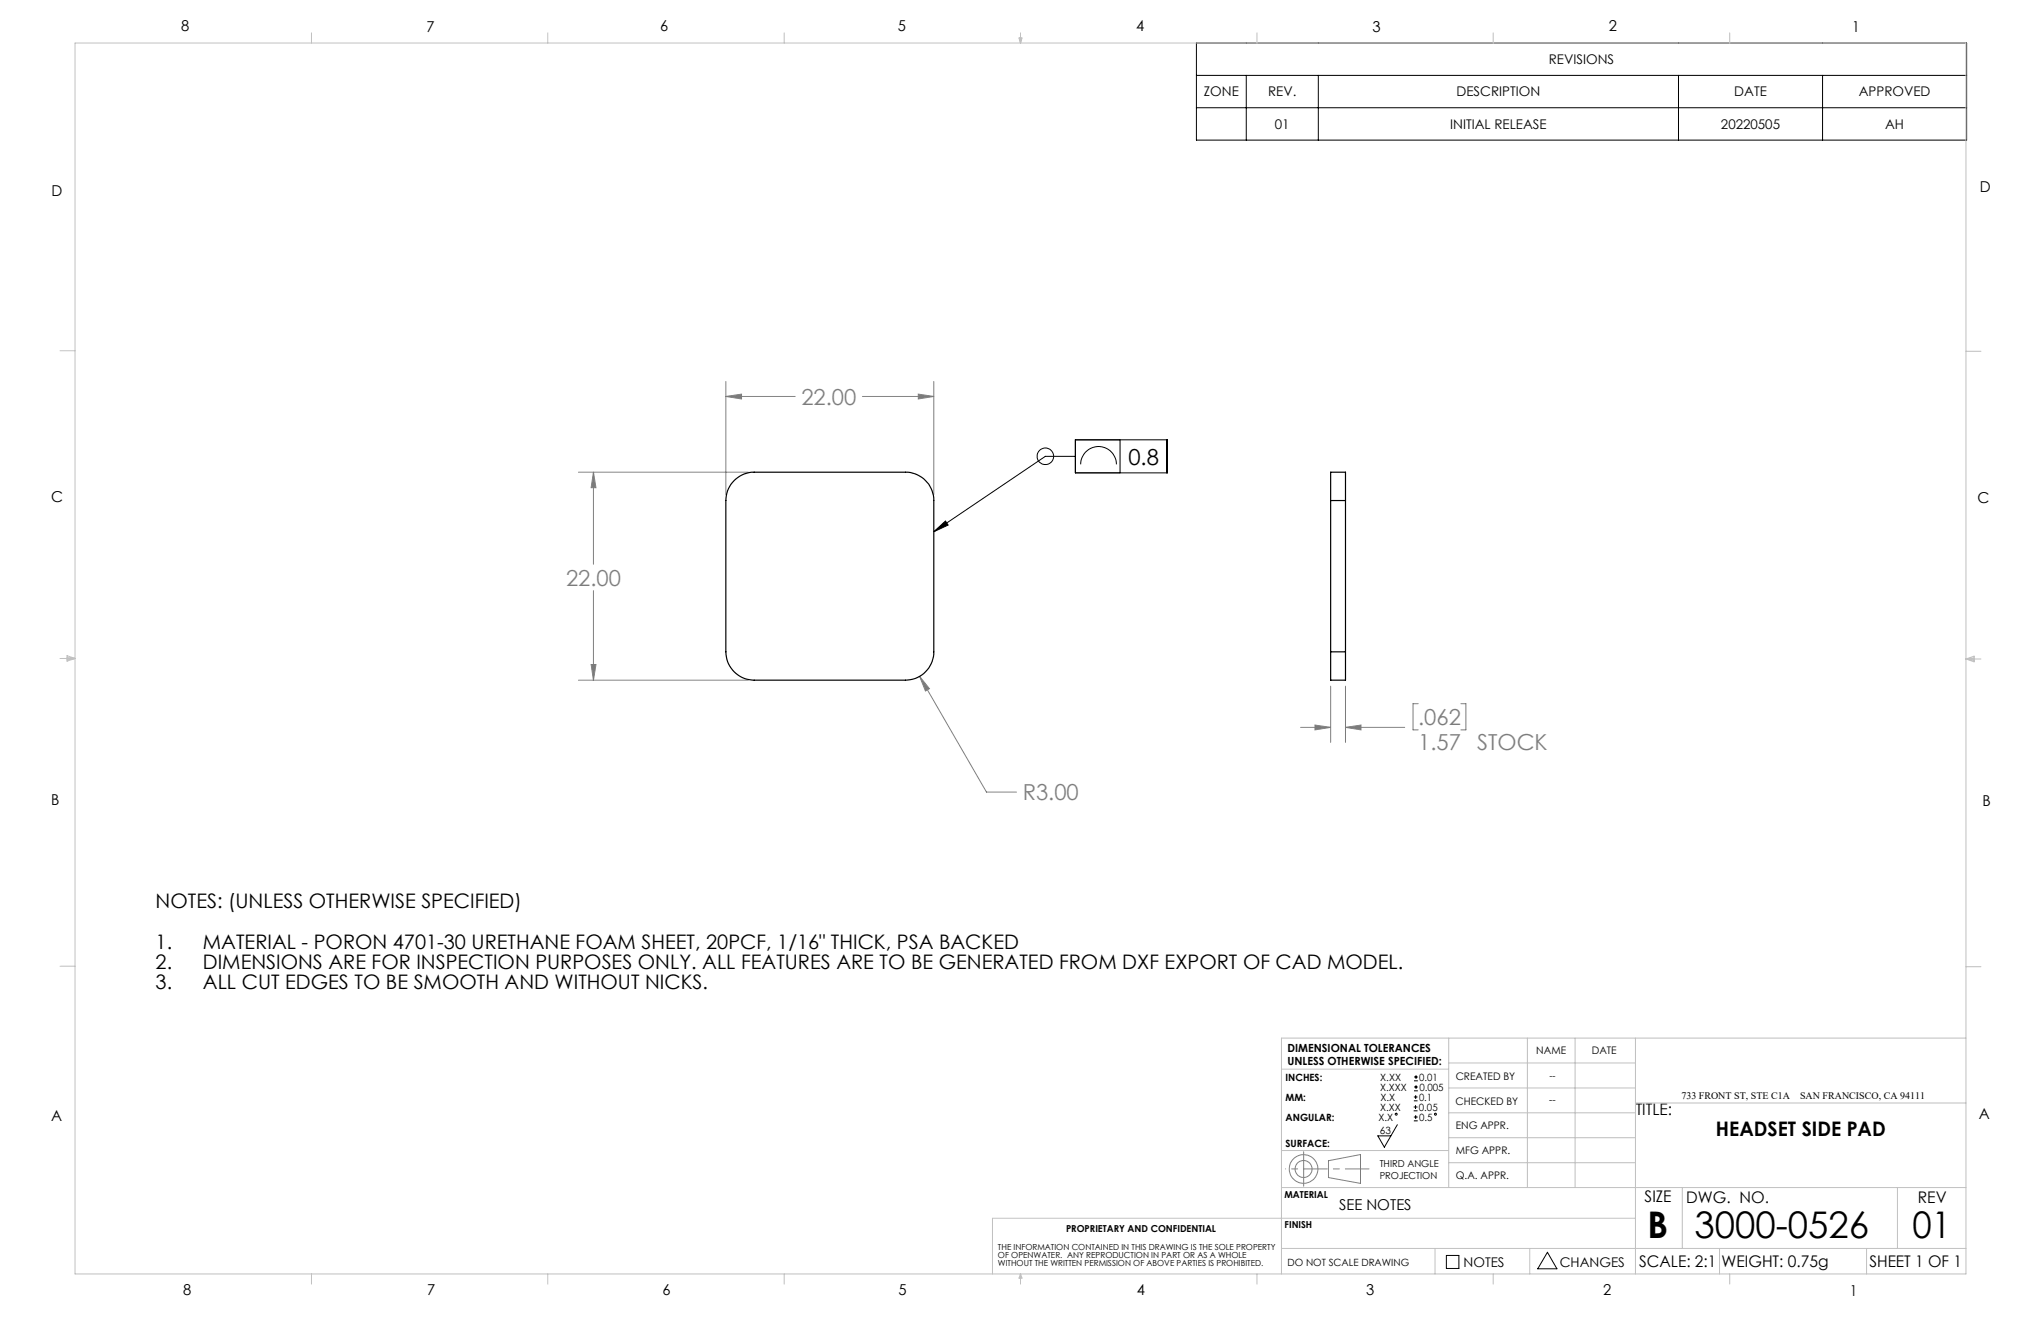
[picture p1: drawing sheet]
<svg xmlns="http://www.w3.org/2000/svg" width="432mm" height="279mm" viewBox="0 0 432 279" stroke-linecap="round" stroke-linejoin="round" font-family="sans-serif">
<g fill="none" stroke="#000" stroke-width=".21">
<path d="M253.1 9.1h163v20.5h-163zM253.1 15.9h163M263.7 15.9v13.7M278.9 15.9v13.7M355.1 15.9v13.7M385.6 15.9v13.7M253.1 22.8h163M227.5 93h19.4v7h-19.4zM227.5 96.5h-6.3l-23.6 16M228.6 98.2a3.8 3.8 0 0 1 3.8-3.8 3.8 3.8 0 0 1 3.8 3.8M237 93v7M197.6 112.5l2.4-2.3 .6 .9z"/>
<path d="M295.6 237.9l-2.7 4.7-1.4-2.4h2.8M299.1 234.9h.8M299.1 234.1h.8M299.1 232.8h.8M299.1 232h.8M299.1 237.1h.8M299.1 236.3h.8M299.2 228.6h.8M299.2 227.8h.8M299.2 230.7h.8M299.2 229.9h.8M299.5 233.8v.8"/>
<path d="M299.5 231.6v.8M299.5 235.9v.8M299.6 227.4v.8M299.6 229.5v.8M306 265.5h2.6v2.8h-2.6zM327.4 264.9l2 3.5h-4.1z"/>
<circle cx="221.2" cy="96.5" r="1.74"/>
<circle cx="295.4" cy="235.7" r=".2"/>
<circle cx="303.7" cy="235.7" r=".2"/>
</g>
<g fill="none" stroke="#808080" stroke-width=".21">
<path d="M122.4 99.9h35.9M125.6 99.9l.5 3.3h-1zM125.6 99.9v19.4M153.6 83.9l3.3-.5v1zM153.6 80.7v23.9M153.6 83.9h14.6M182.5 83.9h15.1M194.3 83.4l3.3 .5-3.3 .5zM197.6 80.7v23.9M125.6 124.9v19M122.4 143.9h35.9M125.1 140.5h1l-.5 3.4z"/>
<path d="M194.6 143.1l2 2.6-.8 .5zM194.6 143.1l14.1 24.4h6.4M275.2 153.8h6.3M278.2 153.4l3.3 .4-3.3 .6zM281.5 145.1v11.9M284.7 153.8l3.2-.4v1zM284.7 145.1v11.9M284.7 153.8h12.5M300 148.8h-1.1v5.6h1.1M309.1 148.8h1v5.6h-1M281.1 245.5l6.7-1.3v6.1l-6.7-1.2z"/>
<circle cx="275.8" cy="247.3" r="1.8"/>
<circle cx="275.8" cy="247.3" r="3"/>
</g>
<path d="M275.8 247.2h13.8" fill="none" stroke="#808080" stroke-width=".21" stroke-dasharray="15.2 1.3 1.3 1.3" stroke-dashoffset="10.2"/>
<path d="M275.8 247.2v-3.6M275.8 247.2v3.7" fill="none" stroke="#808080" stroke-width=".21" stroke-dasharray="15.2 1.3 1.3 1.3"/>
<path d="M275.8 247.2h-3.8" fill="none" stroke="#808080" stroke-width=".21" stroke-dasharray="15.2 1.3 1.3 1.3" stroke-dashoffset="15.2"/>
<g fill="none" stroke="#c0c0c0" stroke-width=".21">
<path d="M15.9 9.1h400v260.4h-400zM65.9 6.9v2.2M115.9 6.9v2.2M165.9 6.9v2.2M215.6 8h.6l-.3 1.1zM215.7 8l.2 1.1M215.9 6.9v2.2M216 8l-.1 1.1M265.9 6.9v2.2M315.9 6.9v2.2M365.9 6.9v2.2M12.7 74.2h3.2"/>
<path d="M415.9 74.3h3.2M12.7 139.3h3.2M14.2 139.1l1.7 .2M14.2 138.7l1.7 .6-1.7 .5zM15.9 139.3l-1.7 .3M415.9 139.4h3.2M415.9 139.4l1.8-.6v1.2zM415.9 139.4l1.8 .3M417.7 139.2l-1.8 .2M12.7 204.4h3.2M306.5 219.6v31.6M323.1 219.6v31.6"/>
<path d="M333.2 219.6v31.6M346 219.6v49.9M415.9 204.5h3.2M415.9 219.6h-144.8v49.9M271.1 226.1h35.4M306.5 235.4h39.5M306.5 230.1h39.5M306.5 224.8h39.5M346 233.3h69.9M271.1 251.2h144.8M271.1 243.3h35.4M306.5 245.9h39.5"/>
<path d="M306.5 240.6h39.5M346 257.7h-136v11.8M355.9 251.2v12.9M401.4 251.2v12.9M65.9 269.5v2.1M115.9 269.5v2.1M165.9 269.5v2.1M215.9 269.5v2.1M215.9 269.5l.3 .8h-.6zM265.9 269.5v2.1M271.1 264.1h144.8M303.6 264.1v5.4"/>
<path d="M315.9 269.5v2.1M323.6 264.1v5.4M363.8 264.1v5.4M365.9 269.5v2.1M394.9 264.1v5.4"/>
</g>
<path d="M197.6 112.5l2.4-2.3 .6 .9z" fill="#000"/>
<path d="M194.3 83.4l3.3 .5-3.3 .5zM153.6 83.9l3.3-.5v1zM125.6 99.9l.5 3.3h-1zM125.1 140.5h1l-.5 3.4zM194.6 143.1l1.2 3.1 .8-.5zM278.2 153.4l3.3 .4-3.3 .6zM284.7 153.8l3.2-.4v1z" fill="#808080"/>
<path d="M155.3 101.6a5.9 5.9 0 0 1 4.3-1.7h32a6 6 0 0 1 6 6v32a6 6 0 0 1-6 6h-32a6 6 0 0 1-6-6v-32a5.9 5.9 0 0 1 1.7-4.3zM281.5 105.9v-6h3.2v6M281.5 105.9h3.2M281.5 105.9v32M284.7 105.9v32M281.5 137.9v6h3.2v-6M281.5 137.9h3.2" fill="none" stroke="#000" stroke-width=".25"/>
<g font-size="7.8">
<text x="348.5" y="261.9">B</text>
<text x="358.5" y="261.9">3000-0526</text>
<text x="404.6" y="261.8">01</text>
</g>
<g font-size="4.7" fill="#808080">
<text x="169.5" y="85.6">22.00</text>
<text x="119.8" y="123.9">22.00</text>
<text x="300" y="153.3">.062</text>
<text x="300" y="158.6">1.57</text>
<text x="312.5" y="158.5">STOCK</text>
<text x="216.4" y="169.3">R3.00</text>
</g>
<text font-size="4.7" x="238.7" y="98.3">0.8</text>
<g font-size="4.2">
<text x="32.9" y="192.2">NOTES: (UNLESS OTHERWISE SPECIFIED)</text>
<text x="32.9" y="200.6">1.</text>
<text x="42.9" y="200.6">MATERIAL - PORON 4701-30 URETHANE FOAM SHEET, 20PCF, 1/16&quot; THICK, PSA BACKED</text>
<text x="32.9" y="204.9">2.</text>
<text x="32.9" y="209.1">3.</text>
<text x="42.9" y="204.9">DIMENSIONS ARE FOR INSPECTION PURPOSES ONLY. ALL FEATURES ARE TO BE GENERATED FROM DXF EXPORT OF CAD MODEL.</text>
<text x="42.9" y="209.1">ALL CUT EDGES TO BE SMOOTH AND WITHOUT NICKS.</text>
<text x="363" y="240.3">HEADSET SIDE PAD</text>
</g>
<g font-size="3.4">
<text x="346.1" y="235.9">TITLE:</text>
<text x="347.9" y="254.3">SIZE</text>
<text x="356.7" y="254.4">DWG. NO.</text>
<text x="405.7" y="254.5">REV</text>
<text x="346.8" y="267.9">SCALE: 2:1</text>
<text x="364.2" y="267.9">WEIGHT: 0.75g</text>
<text x="395.5" y="267.9">SHEET 1 OF 1</text>
</g>
<g font-size="3.2">
<text x="38.3" y="6.7">8</text>
<text x="90.2" y="6.7">7</text>
<text x="139.7" y="6.5">6</text>
<text x="190" y="6.5">5</text>
<text x="240.4" y="6.5">4</text>
<text x="290.4" y="6.7">3</text>
<text x="340.4" y="6.5">2</text>
<text x="391.9" y="6.7">1</text>
<text x="10.9" y="41.6">D</text>
<text x="418.9" y="40.7">D</text>
<text x="10.9" y="106.3">C</text>
<text x="418.4" y="106.4">C</text>
<text x="10.8" y="170.2">B</text>
<text x="419.4" y="170.6">B</text>
<text x="10.8" y="237.2">A</text>
<text x="418.6" y="236.8">A</text>
<text x="283.3" y="255.9">SEE NOTES</text>
<text x="38.8" y="273.8">8</text>
<text x="90.4" y="273.8">7</text>
<text x="140.2" y="273.8">6</text>
<text x="190.1" y="273.9">5</text>
<text x="240.5" y="273.8">4</text>
<text x="289" y="273.9">3</text>
<text x="339.1" y="273.8">2</text>
<text x="391.4" y="274.1">1</text>
</g>
<g font-size="2.8">
<text x="327.7" y="13.6">REVISIONS</text>
<text x="254.7" y="20.4">ZONE</text>
<text x="268.3" y="20.4">REV.</text>
<text x="308.1" y="20.4">DESCRIPTION</text>
<text x="366.9" y="20.4">DATE</text>
<text x="393.2" y="20.4">APPROVED</text>
<text x="269.7" y="27.2">01</text>
<text x="306.8" y="27.2">INITIAL RELEASE</text>
<text x="364.1" y="27.2">20220505</text>
<text x="398.8" y="27.2">AH</text>
<text x="309.6" y="268">NOTES</text>
<text x="330" y="268">CHANGES</text>
</g>
<g font-size="2.4">
<text x="272.4" y="222.5">DIMENSIONAL TOLERANCES</text>
<text x="272.4" y="225.3">UNLESS OTHERWISE SPECIFIED:</text>
</g>
<g font-size="2.2">
<text x="325" y="222.9">NAME</text>
<text x="336.8" y="222.9">DATE</text>
<text x="308" y="233.6">CHECKED BY</text>
<text x="308" y="228.4">CREATED BY</text>
<text x="308" y="238.8">ENG APPR.</text>
<text x="308" y="244">MFG APPR.</text>
<text x="308" y="249.3">Q.A. APPR.</text>
</g>
<g font-size="2.1">
<text x="272" y="228.6">INCHES:</text>
<text x="272" y="232.8">MM:</text>
<text x="292" y="230.7">X.XXX</text>
<text x="292" y="228.6">X.XX</text>
<text x="292.1" y="232.8">X.X</text>
<text x="300.2" y="232.8">0.1</text>
<text x="300.3" y="228.6">0.01</text>
<text x="300.3" y="230.7">0.005</text>
<text x="327.8" y="233.4">--</text>
<text x="355.7" y="232.4">733 FRONT ST, STE C1A</text>
<text x="380.8" y="232.4">SAN FRANCISCO, CA 94111</text>
<text x="272" y="237">ANGULAR:</text>
<text x="291.6" y="237">X.X</text>
<text x="291.9" y="239.8">63</text>
<text x="292" y="234.9">X.XX</text>
<text x="300.2" y="234.9">0.05</text>
<text x="300.2" y="237">0.5</text>
<text x="272" y="242.6">SURFACE:</text>
<text x="272.4" y="267.8">DO NOT SCALE DRAWING</text>
</g>
<g font-size="2">
<text x="327.8" y="228.3">--</text>
<text x="291.9" y="246.8">THIRD ANGLE</text>
<text x="291.9" y="249.3">PROJECTION</text>
<text x="271.7" y="253.4">MATERIAL</text>
<text x="225.5" y="260.6">PROPRIETARY AND CONFIDENTIAL</text>
<text x="271.8" y="259.7">FINISH</text>
</g>
<g font-size="1.8">
<text x="211.1" y="264.3">THE INFORMATION CONTAINED IN THIS DRAWING IS THE SOLE PROPERTY</text>
<text x="211.1" y="266.1">OF OPENWATER. ANY REPRODUCTION IN PART OR AS A WHOLE</text>
<text x="211.1" y="267.8">WITHOUT THE WRITTEN PERMISSION OF ABOVE PARTIES IS PROHIBITED.</text>
</g>
</svg>
